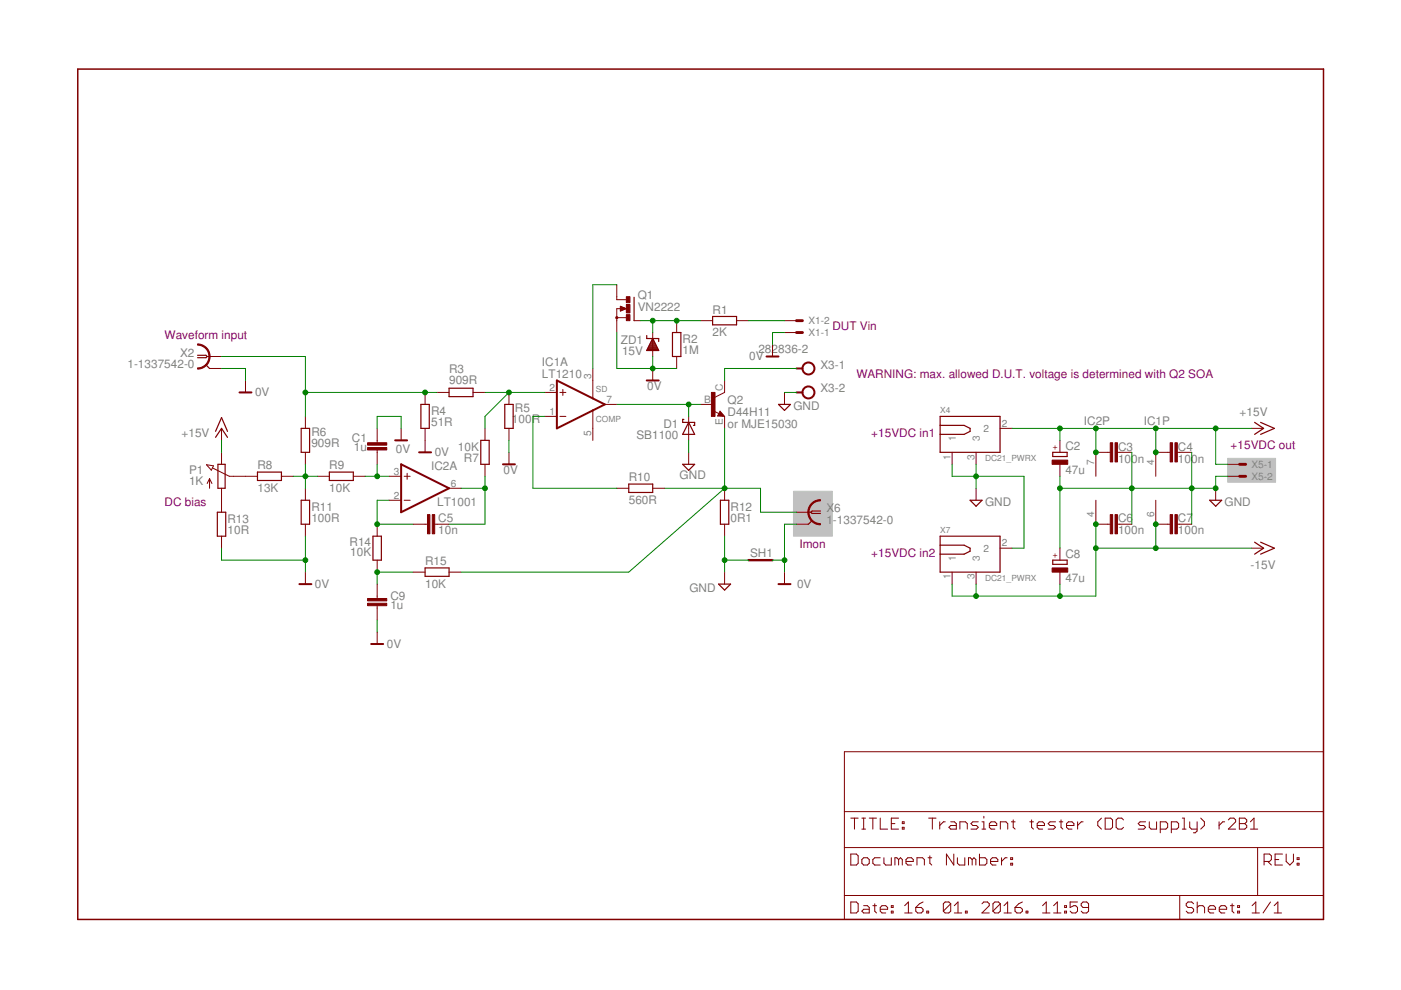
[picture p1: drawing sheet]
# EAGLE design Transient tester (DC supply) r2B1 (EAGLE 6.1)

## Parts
C1  1u  C-EU050-075X075  [C050-075X075]
C2  47u  ECAP2.5G_7MM  [ECAP2.5/7]
C3  100n  C-EU050-025X075  [C050-025X075]
C4  100n  C-EU050-025X075  [C050-025X075]
C5  10n  C-EU050-025X075  [C050-025X075]
C6  100n  C-EU050-025X075  [C050-025X075]
C7  100n  C-EU050-025X075  [C050-025X075]
C8  47u  ECAP2.5G_7MM  [ECAP2.5/7]
C9  1u  C-EU050-075X075  [C050-075X075]
D1  SB1100  SCHOTTKY  [DO34/10]
IC1  LT1210  [TO220-7]
IC2  LT1001  [DIL08D]
P1  1K  POTENTIOMETER  [BOURNS_POT91]
Q1  VN2222  2N7000  [TO92-SGD]
Q2  D44H11  [TO220BV]
R1  2K  R-EU_0204/5  [0204/5]
R2  1M  R-EU_0204/5  [0204/5]
R3  909R  R-EU_0207/10  [0207/10]
R4  51R  R-EU_0204/5  [0204/5]
R5  100R  R-EU_0204/5  [0204/5]
R6  909R  R-EU_0207/10  [0207/10]
R7  10K  R-EU_0204/5  [0204/5]
R8  13K  R-EU_0204/5  [0204/5]
R9  10K  R-EU_0204/5  [0204/5]
R10  560R  R-EU_0204/5  [0204/5]
R11  100R  R-EU_0204/5  [0204/5]
R12  0R1  R_EU_OAR1+2512  [OAR1+2512]
R13  10R  R-EU_0204/5  [0204/5]
R14  10K  R-EU_0204/5  [0204/5]
R15  10K  R-EU_0204/5  [0204/5]
SH1  SHORTH  [SHORT_2]
X1  22-23-2021  [22-23-2021]
X2  1-1337542-0  1-227161-0  [AMP_227161]
X3  282836-2  TBLOCK5.0_2A  [TBLOCK5.0_2]
X4  DC21_PWRX  [DC-21MM]
X5  22-23-2021  [22-23-2021]
X6  1-1337542-0  1-227161-0  [AMP_227161]
X7  DC21_PWRX  [DC-21MM]
ZD1  15V  ZENER-DIODE  [DO34-ZD]

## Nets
0V: C1.1 C9.2 Q1.S R2.1 R4.1 R5.2 R11.1 R13.1 SH1.2(GND_B) X1.1 X2.2(GND) X6.2(GND) ZD1.A
+15V: C2.+ C3.2 C4.2 IC1.4(P:V+) IC2.7(P:V+) P1.1(E) X4.2 X5.1
-15V: C6.2 C7.2 C8.- IC1.6(P:V-) IC2.4(P:V-) X7.1 X7.3
GND: C2.- C3.1 C4.1 C6.1 C7.1 C8.+ D1.A R12.1 R12.1.1 SH1.1(GND_A) X3.2 X4.1 X4.3 X5.2 X7.2
N$1: IC1.1(A:-IN) R10.2
N$2: Q2.E R10.1 R12.2 R12.2.1 R15.2 X6.1
N$3: IC1.3(A:SD) Q1.D
N$4: Q1.G R1.2 R2.2 ZD1.C
N$5: D1.C IC1.7(A:OUT) Q2.B
N$6: IC1.2(A:+IN) R3.2 R5.1 R7.1
N$7: C5.1 IC2.6(A:OUT) R7.2
N$8: C5.2 IC2.2(A:-IN) R14.1
N$9: C9.1 R14.2 R15.1
N$10: P1.2(S) R8.2
N$11: P1.3(A) R13.2
N$12: R6.1 R8.1 R9.1 R11.2
N$13: C1.2 IC2.3(A:+IN) R9.2
N$14: R3.1 R4.2 R6.2 X2.1
N$16: Q2.C X3.1
N$24: R1.1 X1.2
Unconnected: IC1.5(A:COMP) IC2.1(O:TRIM) IC2.8(O:TRIM2)

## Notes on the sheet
- DUT Vin
- Waveform input
- WARNING: max. allowed D.U.T. voltage is determined with Q2 SOA
- or MJE15030
- +15VDC in1
- +15VDC out
- DC bias
- Imon
- +15VDC in2

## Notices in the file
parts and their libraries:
EEZ_Lib1: This work is licensed under the TAPR Open Hardware License.
